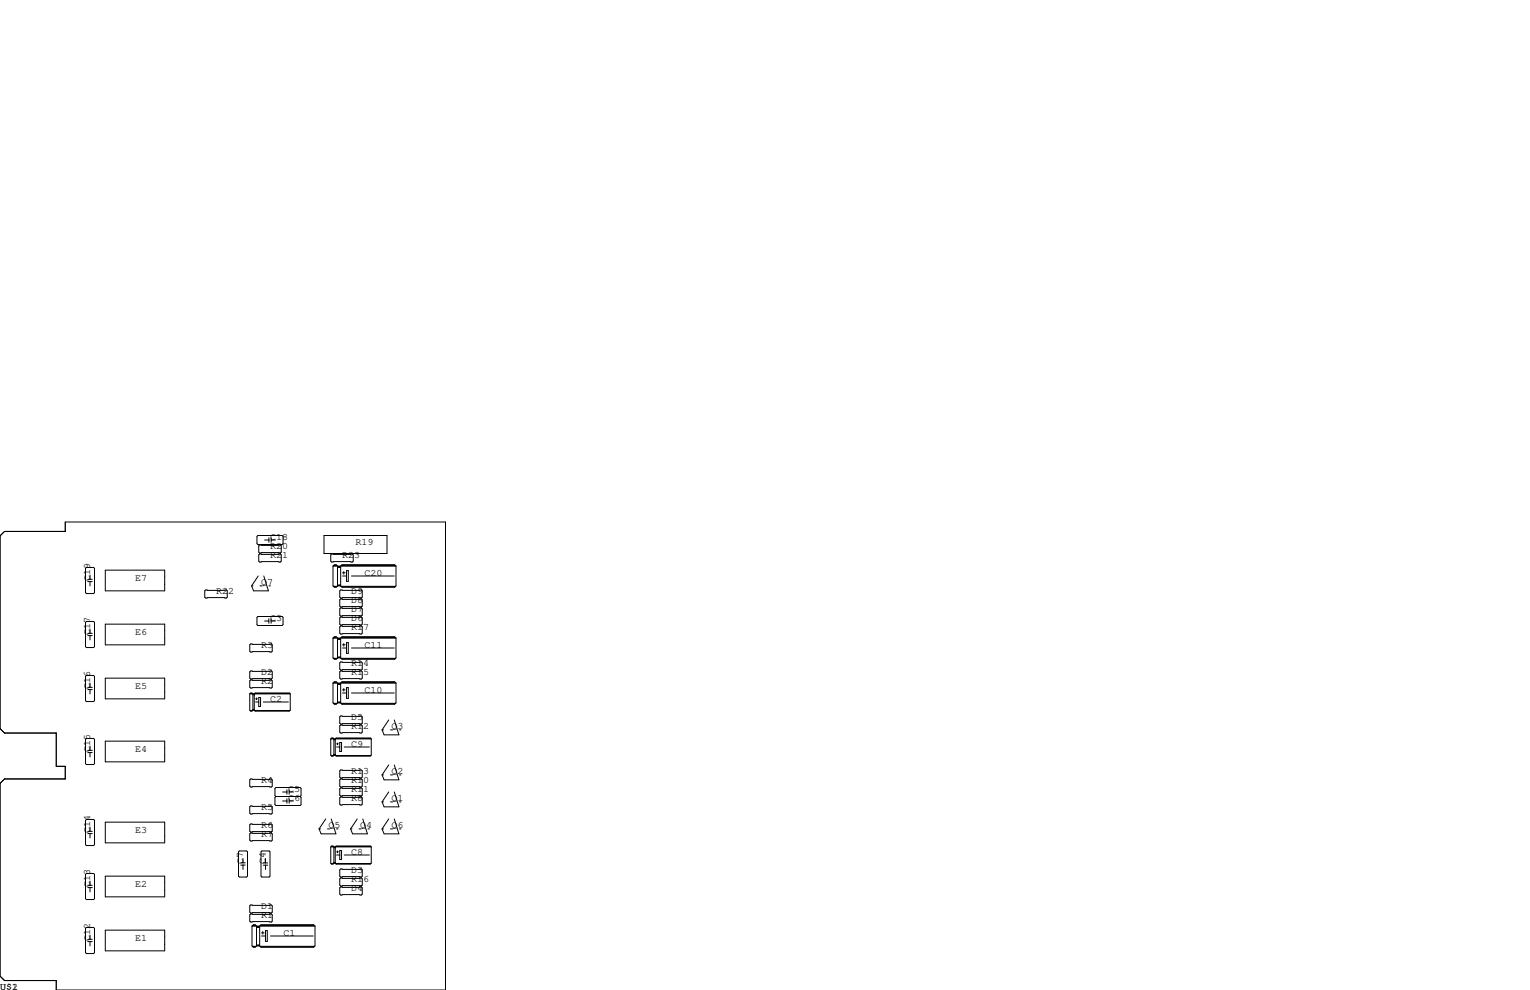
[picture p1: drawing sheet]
<svg xmlns="http://www.w3.org/2000/svg" width="432mm" height="279mm" viewBox="0 0 432 279" stroke-linecap="round" stroke-linejoin="round" font-family="sans-serif">
<g fill="none" stroke="#000" stroke-width=".28">
<path d="M0 151.3l1.3-1.3h17.1v-2.7h107.3v132.1h-109.8v-2.7h-14.6l-1.3-1.2v-54.4l1.3-1.3h17.1v-3.5h-2.5v-9.4h-14.6l-1.3-1.3zM72.8 151.1h6.8l.3 .3v2l-.3 .3h-6.8l-.3-.3v-2zM73 154.1l.3-.3h5.8l.3 .3v1.7l-.3 .3h-5.8l-.3-.3zM73 156.6l.3-.3h5.8l.3 .3v1.8l-.3 .2h-5.8l-.3-.2zM74.7 152.4h1.2M75.9 151.8v1.2M76.5 152.4h1.2M76.5 151.8v1.2M91.4 151.1h17.8v5.1h-17.8zM93.3 156.6l.3-.3h5.8l.3 .3v1.8l-.3 .2h-5.8l-.3-.2zM94 159.8l.4-.4h.5l.4 .4v5.6M94 159.8v5.6l.4 .3h.5l.4-.3"/>
<path d="M94 159.8h17.8M94.2 159.6h.8M94.4 159.5h.5M95.4 159.9h.6M96.4 159.6h15.1M96.5 159.5h14.9M111.8 159.8l-.4-.4h-14.9l-.4 .4v5.6M111.8 159.8v5.6l-.4 .3h-14.9l-.4-.3M24.4 175.4h2l.3 .2v6.9l-.3 .3h-2l-.3-.3v-6.9zM24.4 160.1h2l.3 .3v6.9l-.3 .2h-2l-.3-.2v-6.9zM24.8 179.4h1.2M24.8 178.7h1.2"/>
<path d="M24.8 164.1h1.2M24.8 163.5h1.2M25.4 162.3v1.2M25.4 164.1v1.3M25.4 177.5v1.2M25.4 179.4v1.2M29.7 160.9h16.8v5.9h-16.8zM29.7 176.1h16.8v5.9h-16.8zM58 166.5h5.9l.2 .3v1.7l-.2 .3h-5.9l-.2-.3v-1.7zM71 165.4h.4M72.8 174h6.8l.3 .2v2.1l-.3 .2h-6.8l-.3-.2v-2.1zM72.9 162.6l-1.9 2.8"/>
<path d="M73.4 165.4h.5M74.4 162.6l1.4 4.2h-4.2l-.6-1.4M74.7 175.3h1.2M75.9 174.6v1.3M75.9 165.4h.4M76.5 174.6v1.3M76.5 175.3h1.2M94.1 165.5h1M94.2 180h.8M94.4 165.6h.5M94.4 179.8h.5M95.3 160.1h.8"/>
<path d="M95.3 165.4h.8M95.3 165.1h.8M95.4 160h.6M95.4 165.2h.6M95.9 176.9l.2-.2h5.9l.2 .2v1.8l-.2 .2h-5.9l-.2-.2zM96.1 166.5h5.9l.2 .3v1.7l-.2 .3h-5.9l-.2-.3v-1.7zM96.1 169h5.9l.2 .3v1.8l-.2 .2h-5.9l-.2-.2v-1.8zM96.1 171.6h5.9l.2 .2v1.8l-.2 .3h-5.9l-.2-.3v-1.8zM96.1 174.1h5.9l.2 .3v1.7l-.2 .3h-5.9l-.2-.3v-1.7zM96.3 165.5h15.3M96.4 180h15.1M96.5 165.6h14.9"/>
<path d="M96.5 179.8h14.9M96.6 161.7h.8M96.6 162.6h1.2M97 161.3v.8M97.8 161h.5v3.1h-.5zM99.2 162.6h12.1M24.4 190.6h2l.3 .3v6.8l-.3 .3h-2l-.3-.3v-6.8zM24.8 194.6h1.2M24.8 194h1.2M25.4 192.8v1.2M25.4 194.6v1.2M29.7 191.4h16.8v5.8h-16.8z"/>
<path d="M70.5 195.8v4.6l.2 .3M70.5 195.8l.2-.2h.4l.3 .2v4.6M70.5 195.8h11.4M70.7 181.7h5.9l.2 .3v1.8l-.2 .2h-5.9l-.2-.2v-1.8zM70.7 189.4h5.9l.2 .2v1.8l-.2 .2h-5.9l-.2-.2v-1.8zM70.7 191.9h5.9l.2 .3v1.7l-.2 .3h-5.9l-.2-.3v-1.7zM70.7 195.7h.4M71.4 196.1h.4M71.5 196h.1M72 195.7h9.7M72.1 197.2h.5M72.1 198.1h.9"/>
<path d="M72.4 197v.5M73 196.8h.5v2.6h-.5zM74.3 198.1h7.1M81.9 195.8l-.2-.2h-9.7l-.2 .2v4.6M81.9 195.8v4.6l-.2 .3h-9.7M94 180.1v5.6l.4 .4h.5l.4-.4M94 192.8v5.6l.4 .4h.5l.4-.4M94 180.1l.4-.4h.5l.4 .4v5.6M94 192.8l.4-.4h.5l.4 .4v5.6M94 180.1h17.8M94 192.8h17.8M94.1 185.8h1"/>
<path d="M94.1 198.5h1M94.2 192.7h.8M94.4 185.9h.5M94.4 192.5h.5M94.4 198.6h.5M95.3 180.5h.8M95.3 185.7h.8M95.3 185.4h.8M95.3 193.2h.8M95.3 198.4h.8M95.3 198.1h.8M95.4 180.2h.6"/>
<path d="M95.4 180.3h.6M95.4 185.5h.6M95.4 192.9h.6M95.4 193h.6M95.4 198.2h.6M95.9 189.6l.2-.2h5.9l.2 .2v1.8l-.2 .2h-5.9l-.2-.2zM96.1 186.8h5.9l.2 .3v1.7l-.2 .3h-5.9l-.2-.3v-1.7zM96.3 185.8h15.3M96.3 198.5h15.3M96.4 192.7h15.1M96.5 185.9h14.9M96.5 192.5h14.9"/>
<path d="M96.5 198.6h14.9M96.6 182h.8M96.6 182.9h1.2M96.6 194.7h.8M96.6 195.6h1.2M97 181.6v.8M97 194.3v.8M97.8 181.4h.5v3h-.5zM97.8 194.1h.5v3h-.5zM99.2 182.9h12.1M99.2 195.6h12.1M111.8 180.1l-.4-.4h-14.9l-.4 .4v5.6"/>
<path d="M111.8 192.8l-.4-.4h-14.9l-.4 .4v5.6M111.8 180.1v5.6l-.4 .4h-14.9l-.4-.4M111.8 192.8v5.6l-.4 .4h-14.9l-.4-.4M24.4 208.4h2l.3 .3v6.8l-.3 .3h-2l-.3-.3v-6.8zM24.8 212.4h1.2M24.8 211.8h1.2M25.4 210.6v1.2M25.4 212.4v1.2M29.7 209.2h16.8v5.8h-16.8zM70.6 200.5h.6M70.7 219.8h5.9l.2 .3v1.8l-.2 .2h-5.9l-.2-.2v-1.8zM71.1 200.6l-.4 .1"/>
<path d="M71.4 200.4l-.3 .3h-.4M71.4 200.4h.4M71.4 200.3h.4M71.8 200.4l.2 .3M71.9 200.5h9.9M81.7 200.6l-9.7 .1M93.3 208.5v4.6l.3 .3M93.3 208.5l.3-.2h.4l.2 .2v4.6M93.3 208.5h11.5M93.5 213.2h.6M93.6 208.4h.4M94 213.3l-.4 .1"/>
<path d="M94.2 208.8h.4M94.2 213.1l-.2 .3h-.4M94.2 213.1h.4M94.2 213h.4M94.4 208.7h.1M94.6 213.1l.3 .3M94.7 213.2h9.9M94.9 208.4h9.6M95 210.8h.9M95 209.9h.5M95.3 209.7v.5M95.9 202.3l.2-.2h5.9l.2 .2v1.8l-.2 .2h-5.9l-.2-.2z"/>
<path d="M95.9 209.5h.5v2.6h-.5zM96.1 219.8h5.9l.2 .3v1.8l-.2 .2h-5.9l-.2-.2v-1.8zM96.1 204.6h5.9l.2 .3v1.7l-.2 .3h-5.9l-.2-.3v-1.7zM96.1 217.3h5.9l.2 .3v1.7l-.2 .3h-5.9l-.2-.3v-1.7zM97.2 210.8h7.1M104.5 213.3l-9.6 .1M104.8 208.5l-.3-.2h-9.6l-.3 .2v4.6M104.8 208.5v4.6l-.3 .3h-9.6M107.8 218.7h.4M107.8 206h.4M109.7 215.9l-1.9 2.8M109.7 203.2l-1.9 2.8"/>
<path d="M110.2 218.7h.6M110.2 206h.6M111.3 215.9l1.3 4.2h-4.2l-.6-1.4M111.3 203.2l1.3 4.2h-4.2l-.6-1.4M112.7 218.7h.4M112.7 206h.4M24.4 231.3h2l.3 .2v6.9l-.3 .2h-2l-.3-.2v-6.9zM24.8 235.3h1.2M24.8 234.6h1.2M25.4 233.4v1.2M25.4 235.3v1.2M29.7 232h16.8v5.9h-16.8z"/>
<path d="M70.7 235.1h5.9l.2 .2v1.8l-.2 .3h-5.9l-.2-.3v-1.8zM70.7 227.5h5.9l.2 .2v1.8l-.2 .2h-5.9l-.2-.2v-1.8zM70.7 232.5h5.9l.2 .3v1.8l-.2 .2h-5.9l-.2-.2v-1.8zM77.9 224.8l-.3-.3v-2l.3-.3h6.8l.3 .3v2l-.3 .3M77.9 224.8l-.3 .2v2.1l.3 .2h6.8l.3-.2v-2.1l-.3-.2M77.9 224.8h6.8M79.8 226.1h1.2M79.8 223.5h1.2M81 222.9v1.3M81 225.4v1.3M81.6 226.1h1.2M81.6 222.9v1.3"/>
<path d="M81.6 225.4v1.3M81.6 223.5h1.2M90.1 233.9h.4M91.9 231.1l-1.8 2.8M92.4 233.9h.6M93.3 239v4.6l.3 .2M93.3 239l.3-.2h.4l.2 .2v4.6M93.3 239h11.5M93.5 231.1l1.3 4.2h-4.2l-.5-1.4M93.6 238.9h.4M94.2 239.3h.4M94.4 239.1h.1"/>
<path d="M94.9 238.9h9.6M95 233.9h.4M96.1 222.4h5.9l.2 .2v1.8l-.2 .3h-5.9l-.2-.3v-1.8zM96.1 224.9h5.9l.2 .3v1.7l-.2 .3h-5.9l-.2-.3v-1.7zM98.9 233.9h.4M100.8 231.1l-1.9 2.8M101.3 233.9h.6M102.4 231.1l1.3 4.2h-4.2l-.6-1.4M103.9 233.9h.4M104.8 239l-.3-.2h-9.6l-.3 .2v4.6M104.8 239v4.6l-.3 .2h-9.6M107.8 226.3h.4"/>
<path d="M107.8 233.9h.4M109.7 223.5l-1.9 2.8M109.7 231.1l-1.9 2.8M110.2 226.3h.6M110.2 233.9h.6M111.3 223.5l1.3 4.2h-4.2l-.6-1.4M111.3 231.1l1.3 4.2h-4.2l-.6-1.4M112.7 226.3h.4M112.7 233.9h.4M24.4 246.5h2l.3 .3v6.8l-.3 .3h-2l-.3-.3v-6.8zM24.8 250.5h1.2M24.8 249.9h1.2"/>
<path d="M25.4 248.7v1.2M25.4 250.5v1.2M29.7 247.3h16.8v5.8h-16.8zM67.6 240.2h2l.3 .2v6.9l-.3 .2h-2l-.3-.2v-6.9zM67.9 243.5h1.3M67.9 244.1h1.3M68.6 242.3v1.2M68.6 244.1v1.3M70.5 255.7l.2-.3h5.9l.2 .3v1.7l-.2 .3h-5.9l-.2-.3zM70.5 258.2l.2-.3h5.9l.2 .3v1.8l-.2 .2h-5.9l-.2-.2zM73.9 240.2h2l.3 .2v6.9l-.3 .2h-2l-.2-.2v-6.9zM74.3 243.5h1.3"/>
<path d="M74.3 244.2h1.3M74.9 242.3v1.2M74.9 244.2v1.2M93.5 243.7h.6M94 243.8h-.4M94.2 243.6l-.2 .2h-.4M94.2 243.5h.4M94.6 243.6l.3 .2M94.7 243.7h9.9M95 241.3h.9M95 240.4h.5M95.3 240.2v.5"/>
<path d="M95.9 250.6l.2-.3h5.9l.2 .3v1.7l-.2 .3h-5.9l-.2-.3zM95.9 248l.2-.2h5.9l.2 .2v1.8l-.2 .3h-5.9l-.2-.3zM95.9 245.5l.2-.3h5.9l.2 .3v1.8l-.2 .2h-5.9l-.2-.2zM95.9 240h.5v2.6h-.5zM97.2 241.3h7.1M104.5 243.8h-9.6M24.4 261.7h2l.3 .3v6.9l-.3 .2h-2l-.3-.2v-6.9zM24.8 265.7h1.2M24.8 265.1h1.2M25.4 263.9v1.2M25.4 265.7v1.3M29.7 262.5h16.8v5.9h-16.8z"/>
<path d="M71.1 261.4l.4-.4h.5l.4 .4v5.6M71.1 261.4v5.6l.4 .3h.5l.4-.3M71.1 261.4h17.8M71.2 267.1h1.1M71.4 261.2h.7M71.5 261.1h.5M71.5 267.2h.5M72.4 261.7h.9M72.4 267h.9M72.4 266.7h.9M72.5 261.5h.7M72.5 261.6h.7"/>
<path d="M72.5 266.8h.7M73.4 267.1h15.4M73.5 261.2h15.1M73.7 261.1h14.8M73.7 267.2h14.8M73.8 263.3h.7M73.8 264.2h1.1M74.2 262.9v.8M74.9 262.6h.5v3.1h-.5zM76.3 264.2h12.1M88.9 261.4l-.4-.4h-14.8l-.4 .4v5.6M88.9 261.4v5.6l-.4 .3h-14.8l-.4-.3"/>
</g>
<g font-size="2.8">
<text x="76.2" y="154.9">R20</text>
<text x="76.2" y="152.4">C18</text>
<text x="100.3" y="153.7">R19</text>
<text x="76.2" y="157.5">R21</text>
<text x="96.5" y="157.5">R23</text>
<text x="25.4" y="163.8" transform="rotate(-90 25.4 163.8)">C19</text>
<text x="38.1" y="163.8">E7</text>
<text x="61" y="167.6">R22</text>
<text x="73.7" y="165.1">Q7</text>
<text x="99.1" y="167.6">D9</text>
<text x="102.9" y="162.6">C20</text>
<text x="99.1" y="172.7">D7</text>
<text x="99.1" y="170.2">D8</text>
<text x="25.4" y="179.1" transform="rotate(-90 25.4 179.1)">C17</text>
<text x="38.1" y="179.1">E6</text>
<text x="76.2" y="175.3">C3</text>
<text x="99.1" y="177.8">R17</text>
<text x="99.1" y="175.3">D6</text>
<text x="73.7" y="182.9">R3</text>
<text x="102.9" y="182.9">C11</text>
<text x="73.7" y="190.5">D2</text>
<text x="99.1" y="190.5">R15</text>
<text x="99.1" y="188">R14</text>
<text x="25.4" y="194.3" transform="rotate(-90 25.4 194.3)">C16</text>
<text x="38.1" y="194.3">E5</text>
<text x="73.7" y="193">R2</text>
<text x="102.9" y="195.6">C10</text>
<text x="76.2" y="198.1">C2</text>
<text x="99.1" y="203.2">D5</text>
<text x="99.1" y="205.7">R12</text>
<text x="110.5" y="205.7">Q3</text>
<text x="25.4" y="212.1" transform="rotate(-90 25.4 212.1)">C15</text>
<text x="38.1" y="212.1">E4</text>
<text x="99.1" y="210.8">C9</text>
<text x="73.7" y="221">R4</text>
<text x="99.1" y="221">R10</text>
<text x="99.1" y="218.4">R13</text>
<text x="110.5" y="218.4">Q2</text>
<text x="81.3" y="226.1">C6</text>
<text x="81.3" y="223.5">C5</text>
<text x="99.1" y="223.5">R11</text>
<text x="99.1" y="226.1">R8</text>
<text x="110.5" y="226.1">Q1</text>
<text x="73.7" y="233.7">R6</text>
<text x="73.7" y="228.6">R5</text>
<text x="92.7" y="233.7">Q5</text>
<text x="101.6" y="233.7">Q4</text>
<text x="110.5" y="233.7">Q6</text>
<text x="25.4" y="234.9" transform="rotate(-90 25.4 234.9)">C14</text>
<text x="38.1" y="234.9">E3</text>
<text x="73.7" y="236.2">R7</text>
<text x="68.6" y="243.8" transform="rotate(-90 68.6 243.8)">C7</text>
<text x="74.9" y="243.8" transform="rotate(-90 74.9 243.8)">C4</text>
<text x="99.1" y="241.3">C8</text>
<text x="25.4" y="250.2" transform="rotate(-90 25.4 250.2)">C13</text>
<text x="38.1" y="250.2">E2</text>
<text x="99.1" y="248.9">R16</text>
<text x="99.1" y="246.4">D3</text>
<text x="99.1" y="251.5">D4</text>
<text x="73.7" y="256.5">D1</text>
<text x="73.7" y="259.1">R1</text>
<text x="25.4" y="265.4" transform="rotate(-90 25.4 265.4)">C12</text>
<text x="38.1" y="265.4">E1</text>
<text x="80" y="264.2">C1</text>
<text x="0" y="279.4">U$1</text>
<text x="3.4" y="279.4">2</text>
</g>
</svg>
